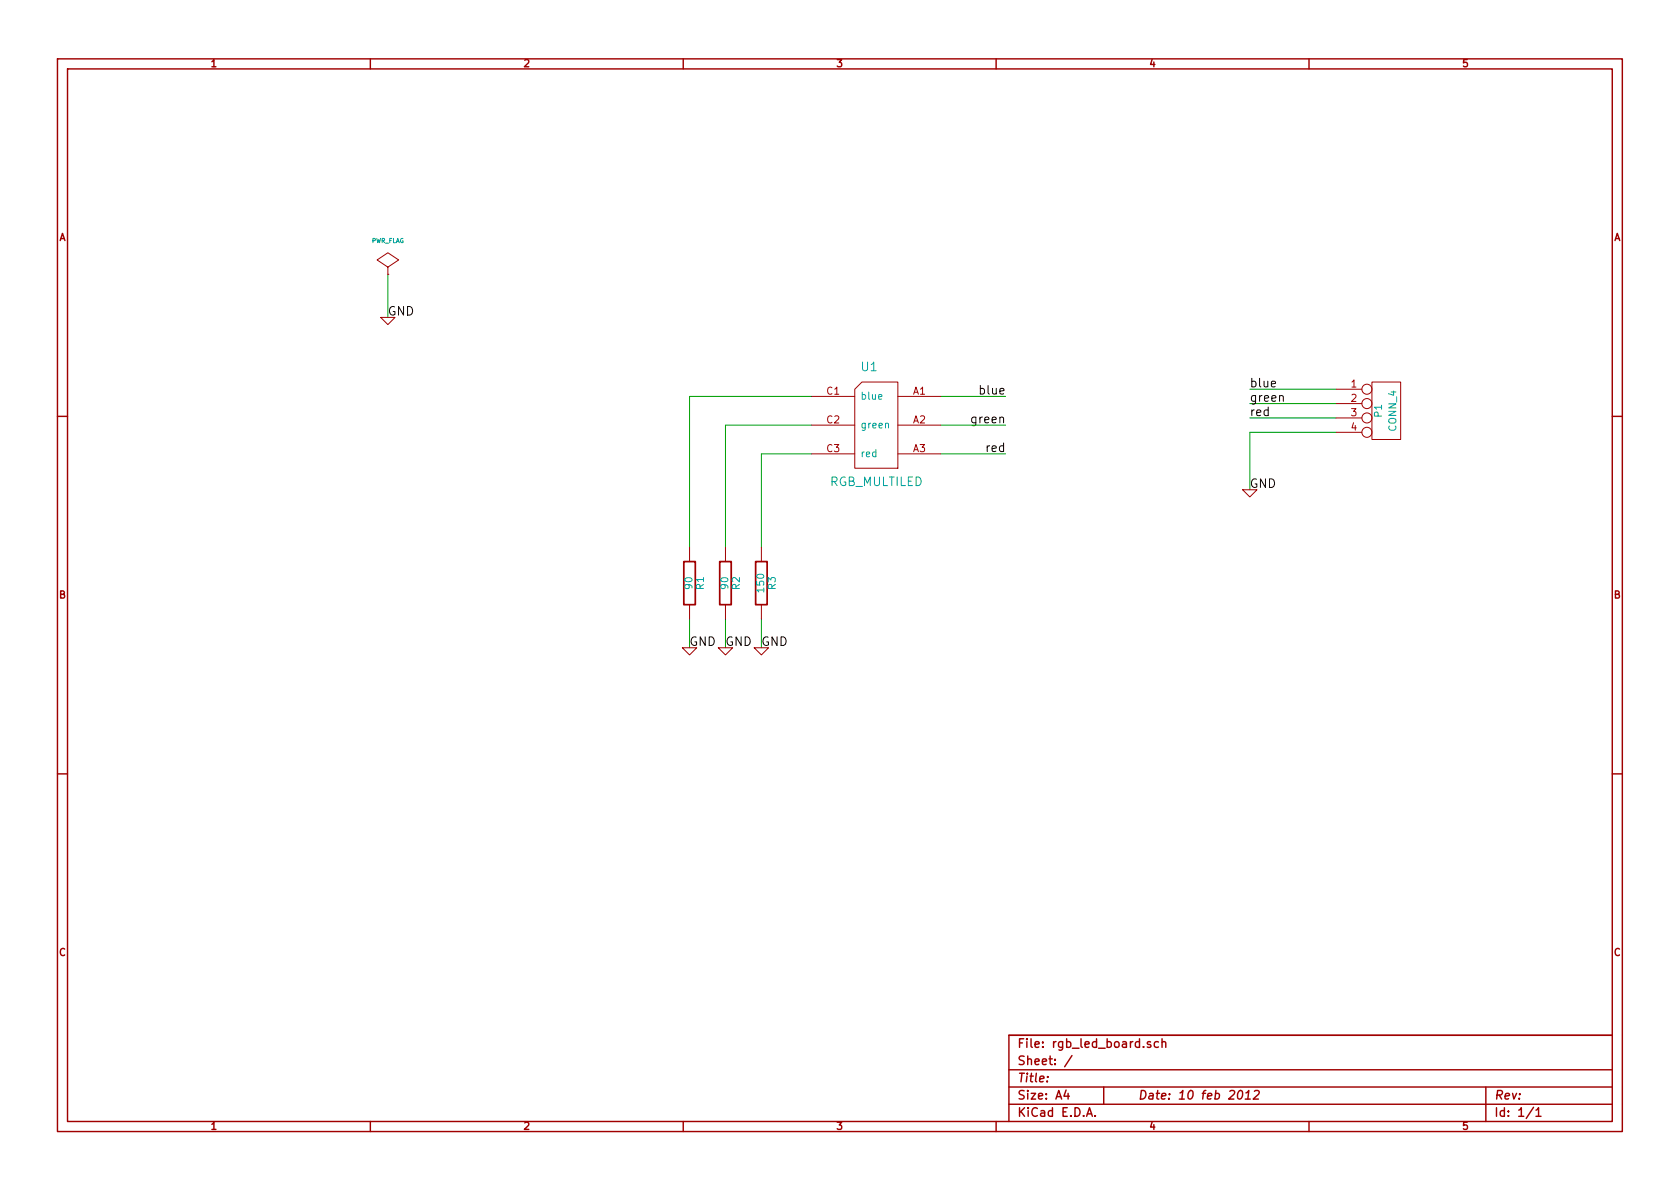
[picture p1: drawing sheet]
EESchema Schematic File Version 2  date Thu 03 Jan 2013 03:06:48 PM PST
LIBS:power
LIBS:device
LIBS:transistors
LIBS:conn
LIBS:linear
LIBS:regul
LIBS:74xx
LIBS:cmos4000
LIBS:adc-dac
LIBS:memory
LIBS:xilinx
LIBS:special
LIBS:microcontrollers
LIBS:dsp
LIBS:microchip
LIBS:analog_switches
LIBS:motorola
LIBS:texas
LIBS:intel
LIBS:audio
LIBS:interface
LIBS:digital-audio
LIBS:philips
LIBS:display
LIBS:cypress
LIBS:siliconi
LIBS:opto
LIBS:atmel
LIBS:contrib
LIBS:valves
LIBS:rgb_multiled
LIBS:rgb_led_board-cache
EELAYER 25  0
EELAYER END
$Descr A4 11693 8268
encoding utf-8
Sheet 1 1
Title ""
Date "10 feb 2012"
Rev ""
Comp ""
Comment1 ""
Comment2 ""
Comment3 ""
Comment4 ""
$EndDescr
Text Label 7000 3150 2    60   ~ 0
red
Text Label 7000 2950 2    60   ~ 0
green
Wire Wire Line
	6550 3150 7000 3150
Wire Wire Line
	6550 2750 7000 2750
Wire Wire Line
	9300 3000 8700 3000
Wire Wire Line
	9300 2800 8700 2800
Wire Wire Line
	4800 3800 4800 2750
Wire Wire Line
	4800 2750 5650 2750
Wire Wire Line
	4800 4300 4800 4500
Wire Wire Line
	5300 4300 5300 4500
Wire Wire Line
	2700 1900 2700 2200
Wire Wire Line
	5650 3150 5300 3150
Wire Wire Line
	5300 3150 5300 3800
Wire Wire Line
	5050 4300 5050 4500
Wire Wire Line
	5650 2950 5050 2950
Wire Wire Line
	5050 2950 5050 3800
Wire Wire Line
	9300 2700 8700 2700
Wire Wire Line
	9300 2900 8700 2900
Wire Wire Line
	8700 3000 8700 3400
Wire Wire Line
	6550 2950 7000 2950
Text Label 7000 2750 2    60   ~ 0
blue
Text Label 8700 2900 0    60   ~ 0
red
Text Label 8700 2800 0    60   ~ 0
green
Text Label 8700 2700 0    60   ~ 0
blue
$Comp
L CONN_4 P1
U 1 1
P 9650 2850
F 0 "P1" V 9600 2850 50  0000 C CNN
F 1 "CONN_4" V 9700 2850 50  0000 C CNN
	1    9650 2850
	1    0    0    -1  
$EndComp
Text Label 4800 4500 0    60   ~ 0
GND
Text Label 5050 4500 0    60   ~ 0
GND
Text Label 5300 4500 0    60   ~ 0
GND
Text Label 8700 3400 0    60   ~ 0
GND
Text Label 2700 2200 0    60   ~ 0
GND
$Comp
L RGB_MULTILED U1
U 1 1
P 6100 2950
F 0 "U1" H 6050 3350 60  0000 C CNN
F 1 "RGB_MULTILED" H 6100 2550 60  0000 C CNN
	1    6100 2950
	1    0    0    -1  
$EndComp
$Comp
L R R3
U 1 1
P 5300 4050
F 0 "R3" V 5380 4050 50  0000 C CNN
F 1 "150" V 5300 4050 50  0000 C CNN
	1    5300 4050
	1    0    0    -1  
$EndComp
$Comp
L R R2
U 1 1
P 5050 4050
F 0 "R2" V 5130 4050 50  0000 C CNN
F 1 "90" V 5050 4050 50  0000 C CNN
	1    5050 4050
	1    0    0    -1  
$EndComp
$Comp
L R R1
U 1 1
P 4800 4050
F 0 "R1" V 4880 4050 50  0000 C CNN
F 1 "90" V 4800 4050 50  0000 C CNN
	1    4800 4050
	1    0    0    -1  
$EndComp
$Comp
L GND #PWR01
U 1 1
P 4800 4500
F 0 "#PWR01" H 4800 4500 30  0001 C CNN
F 1 "GND" H 4800 4430 30  0001 C CNN
	1    4800 4500
	1    0    0    -1  
$EndComp
$Comp
L GND #PWR02
U 1 1
P 5300 4500
F 0 "#PWR02" H 5300 4500 30  0001 C CNN
F 1 "GND" H 5300 4430 30  0001 C CNN
	1    5300 4500
	1    0    0    -1  
$EndComp
$Comp
L GND #PWR03
U 1 1
P 5050 4500
F 0 "#PWR03" H 5050 4500 30  0001 C CNN
F 1 "GND" H 5050 4430 30  0001 C CNN
	1    5050 4500
	1    0    0    -1  
$EndComp
$Comp
L GND #PWR04
U 1 1
P 8700 3400
F 0 "#PWR04" H 8700 3400 30  0001 C CNN
F 1 "GND" H 8700 3330 30  0001 C CNN
	1    8700 3400
	1    0    0    -1  
$EndComp
$Comp
L GND #PWR05
U 1 1
P 2700 2200
F 0 "#PWR05" H 2700 2200 30  0001 C CNN
F 1 "GND" H 2700 2130 30  0001 C CNN
	1    2700 2200
	1    0    0    -1  
$EndComp
$Comp
L PWR_FLAG #FLG06
U 1 1
P 2700 1900
F 0 "#FLG06" H 2700 2170 30  0001 C CNN
F 1 "PWR_FLAG" H 2700 2130 30  0000 C CNN
	1    2700 1900
	1    0    0    -1  
$EndComp
$EndSCHEMATC
